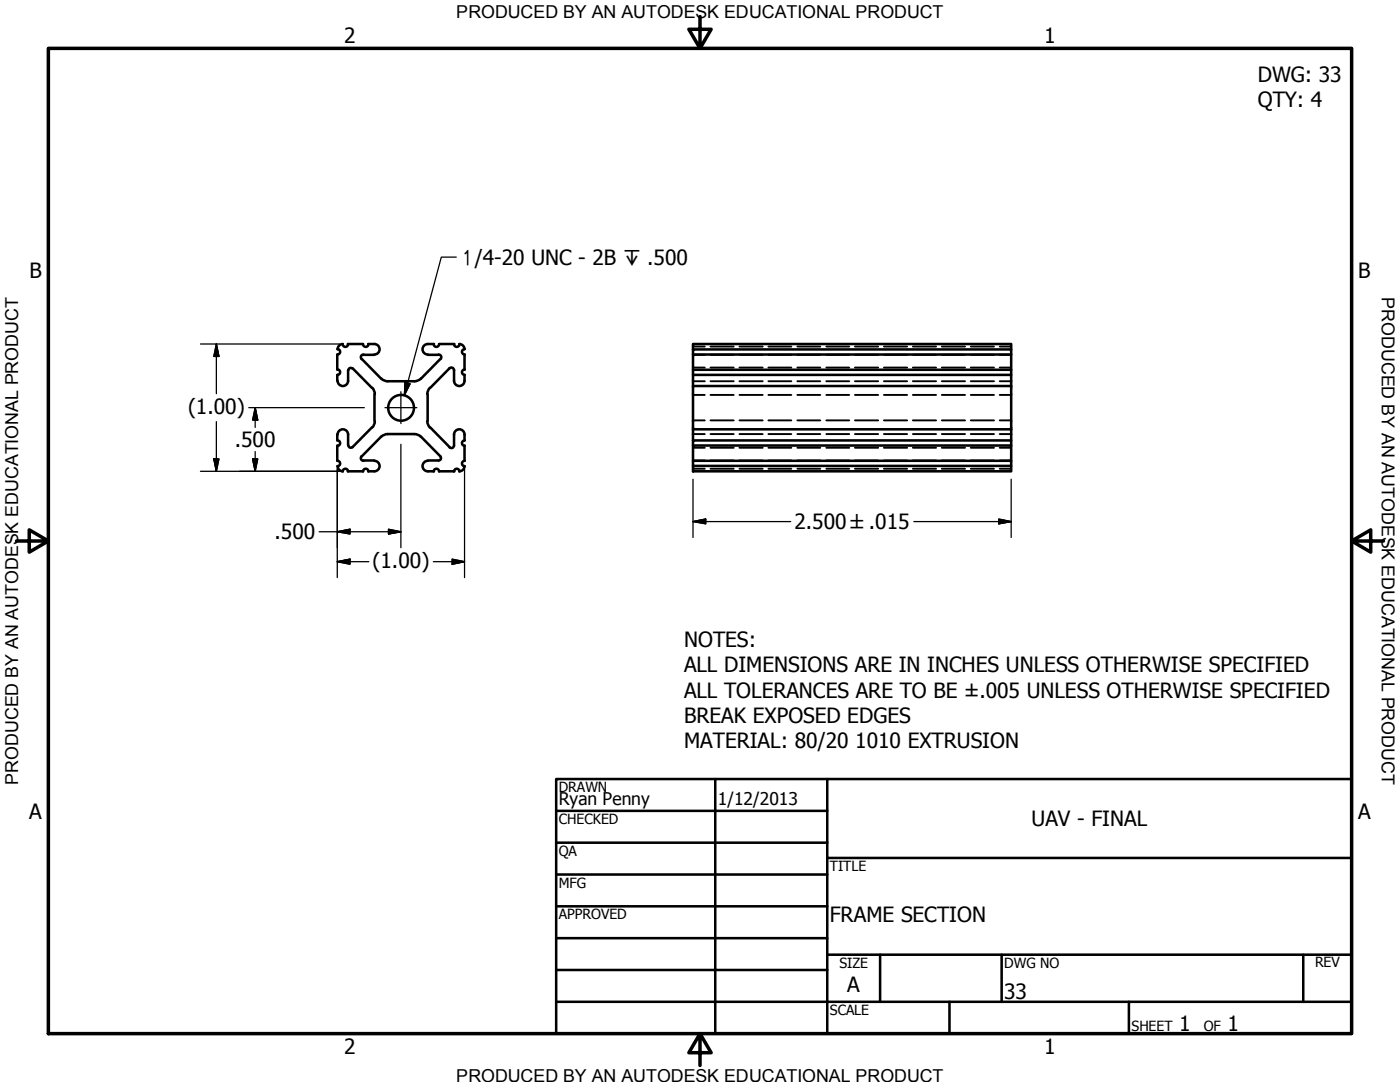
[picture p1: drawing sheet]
<svg xmlns="http://www.w3.org/2000/svg" width="279mm" height="216mm" viewBox="0 0 279 216" stroke-linecap="round" stroke-linejoin="round" font-family="sans-serif">
<!-- layer: Visible (ANSI) -->
<g fill="none" stroke="#000" stroke-width=".51">
<path d="M67.3 70.7v3.1M67.3 74.8v1.2M67.3 69.7a.54 .54 0 0 1 .6 .5 .54 .54 0 0 1-.6 .5M67.3 73.7a.54 .54 0 0 1 .6 .6 .54 .54 0 0 1-.6 .5M69.4 68.6l3.1 .1a.54 .54 0 0 0 .5 .5 .54 .54 0 0 0 .5-.5M69.5 73.9v2.1a1.05 1.05 0 0 1-1.1 1 1.05 1.05 0 0 1-1-1M69.5 68.7a.54 .54 0 0 1-.6 .5 .54 .54 0 0 1-.5-.5 .98 .98 0 0 0-1 1M70.3 73.5l-.5-.1-.3 .5M70.4 73.5l3.8 3.9M72.2 71.6l3.9 4M72.5 70.8h2.2M72.5 70.7a.54 .54 0 0 0-.4 .4 .54 .54 0 0 0 .1 .6"/>
<path d="M73.5 68.6h1.2a1.05 1.05 0 0 1 1.1 1.1 1.05 1.05 0 0 1-1.1 1M74.3 77.4l.4 .6 .1 .6M74.7 78.7v5.3M76.1 75.5l.6 .4 .7 .2M84 75.5l-.6 .4-.7 .2h-5.4M85.3 78.7v5.3M85.4 68.6a1.05 1.05 0 0 0-1.1 1.1 1.05 1.05 0 0 0 1.1 1M85.4 68.6h1.2M85.4 70.8h2.1M85.8 77.4l-.4 .6-.1 .6M87.5 70.7a.54 .54 0 0 1 .5 .4 .54 .54 0 0 1-.1 .6M87.9 71.6l-3.9 4"/>
<path d="M90.6 73.9a.54 .54 0 0 0-.3-.5 .54 .54 0 0 0-.6 .1l-3.8 3.9M90.6 73.9v2.1a1.05 1.05 0 0 0 1.1 1 1.05 1.05 0 0 0 1-1v-1.2M90.6 68.7a.54 .54 0 0 0 .6 .5 .54 .54 0 0 0 .5-.5M90.7 68.6l-3.1 .1a.54 .54 0 0 1-.5 .5 .54 .54 0 0 1-.5-.5M91.7 68.6a1.05 1.05 0 0 1 1 1.1M92.7 70.7v3.1M92.7 73.7a.54 .54 0 0 0-.5 .6 .54 .54 0 0 0 .5 .5M92.7 69.7a.54 .54 0 0 0-.5 .5 .54 .54 0 0 0 .5 .5M138.3 74.8v-1h63.5v1M138.3 73.8v-3.1h63.5v3.1M138.3 70.7v-1h63.5v1M138.3 69.7v-1.1h63.5v1.1"/>
<path d="M138.3 77h63.5M67.3 86.7v1.2M67.3 88.9v3M67.3 87.9a.54 .54 0 0 1 .6 .5 .54 .54 0 0 1-.6 .6M67.3 91.9a.54 .54 0 0 1 .6 .6 .54 .54 0 0 1-.6 .5M67.4 86.7a1.05 1.05 0 0 1 1-1 1.05 1.05 0 0 1 1.1 1M67.4 93a1.05 1.05 0 0 0 1 1M68.4 94.1a.54 .54 0 0 1 .5-.6 .54 .54 0 0 1 .6 .6M69.4 94h3.1M69.5 86.7v2.1M72.2 91a.54 .54 0 0 0-.1 .6 .54 .54 0 0 0 .4 .3M72.5 94.1a.54 .54 0 0 1 .5-.6 .54 .54 0 0 1 .5 .6"/>
<path d="M72.5 91.9h2.2M74.2 85.3l-3.9 3.9-.5 .1-.3-.4M74.7 91.9a1.05 1.05 0 0 1 1.1 1.1 1.05 1.05 0 0 1-1.1 1h-1.2M74.8 84l-.1 .7-.4 .6M76.1 87.1l-3.9 4M77.3 86.6h5.4l.7 .2 .6 .3M77.4 86.6l-.7 .2-.6 .3M84 87.1l4 4.1v.4l-.3 .2-2.3 .1M85.3 84l.1 .7 .4 .6M85.4 91.9a1.05 1.05 0 0 0-1.1 1.1 1.05 1.05 0 0 0 1.1 1M85.4 94h1.2M85.9 85.3l3.8 3.9"/>
<path d="M86.6 94.1a.54 .54 0 0 1 .5-.6 .54 .54 0 0 1 .5 .6M87.6 94h3.1M90.6 94.1a.54 .54 0 0 1 .6-.6 .54 .54 0 0 1 .5 .6M90.6 86.7a1.05 1.05 0 0 1 1.1-1 1.05 1.05 0 0 1 1 1M90.6 86.7v2.2a.54 .54 0 0 1-.3 .5 .54 .54 0 0 1-.6-.2M92.7 93a1.05 1.05 0 0 1-1 1M92.7 86.7v1.2M92.7 88.9v3M92.7 91.9a.54 .54 0 0 0-.5 .6 .54 .54 0 0 0 .5 .5M92.7 87.9a.54 .54 0 0 0-.5 .5 .54 .54 0 0 0 .5 .6M138.3 93h63.5v1h-63.5zM138.3 93v-1.1h63.5v1.1"/>
<path d="M138.3 91.9v-3h63.5v3M138.3 88.9v-1h63.5v1M138.3 87.9v-13.1h63.5v13.1M138.3 85.7h63.5"/>
<circle cx="80" cy="81.4" r="2.57"/>
</g>
<!-- layer: Hidden (ANSI) -->
<g fill="none" stroke="#000" stroke-width=".38">
<path d="M138.3 70.8h2.4M138.3 76.1h2.4M138.3 78.8h2.4M138.3 73.3h2.4M138.3 69.2h2.4M141.8 70.8h4.6M141.8 76.1h4.6M141.8 78.8h4.6M141.8 73.3h4.6M141.8 69.2h4.6M147.6 70.8h4.6M147.6 76.1h4.6"/>
<path d="M147.6 78.8h4.6M147.6 73.3h4.6M147.6 69.2h4.6M153.4 70.8h4.5M153.4 76.1h4.5M153.4 78.8h4.5M153.4 73.3h4.5M153.4 69.2h4.5M159.1 70.8h4.6M159.1 76.1h4.6M159.1 78.8h4.6M159.1 73.3h4.6"/>
<path d="M159.1 69.2h4.6M164.9 70.8h4.6M164.9 76.1h4.6M164.9 78.8h4.6M164.9 73.3h4.6M164.9 69.2h4.6M170.6 70.8h4.7M170.6 76.1h4.7M170.6 78.8h4.7M170.6 73.3h4.7M170.6 69.2h4.7M176.4 70.8h4.6"/>
<path d="M176.4 76.1h4.6M176.4 78.8h4.6M176.4 73.3h4.6M176.4 69.2h4.6M182.2 70.8h4.6M182.2 76.1h4.6M182.2 78.8h4.6M182.2 73.3h4.6M182.2 69.2h4.6M188 70.8h4.6M188 76.1h4.6M188 78.8h4.6"/>
<path d="M188 73.3h4.6M188 69.2h4.6M193.7 70.8h4.7M193.7 76.1h4.7M193.7 78.8h4.7M193.7 73.3h4.7M193.7 69.2h4.7M199.5 70.8h2.3M199.5 76.1h2.3M199.5 78.8h2.3M199.5 73.3h2.3M199.5 69.2h2.3"/>
<path d="M138.3 86.6h2.4M138.3 91.9h2.4M138.3 83.9h2.4M138.3 93.5h2.4M138.3 89.3h2.4M141.8 86.6h4.6M141.8 91.9h4.6M141.8 83.9h4.6M141.8 93.5h4.6M141.8 89.3h4.6M147.6 86.6h4.6M147.6 91.9h4.6"/>
<path d="M147.6 83.9h4.6M147.6 93.5h4.6M147.6 89.3h4.6M153.4 86.6h4.5M153.4 91.9h4.5M153.4 83.9h4.5M153.4 93.5h4.5M153.4 89.3h4.5M159.1 86.6h4.6M159.1 91.9h4.6M159.1 83.9h4.6M159.1 93.5h4.6"/>
<path d="M159.1 89.3h4.6M164.9 86.6h4.6M164.9 91.9h4.6M164.9 83.9h4.6M164.9 93.5h4.6M164.9 89.3h4.6M170.6 86.6h4.7M170.6 91.9h4.7M170.6 83.9h4.7M170.6 93.5h4.7M170.6 89.3h4.7M176.4 86.6h4.6"/>
<path d="M176.4 91.9h4.6M176.4 83.9h4.6M176.4 93.5h4.6M176.4 89.3h4.6M182.2 86.6h4.6M182.2 91.9h4.6M182.2 83.9h4.6M182.2 93.5h4.6M182.2 89.3h4.6M188 86.6h4.6M188 91.9h4.6M188 83.9h4.6"/>
<path d="M188 93.5h4.6M188 89.3h4.6M193.7 86.6h4.7M193.7 91.9h4.7M193.7 83.9h4.7M193.7 93.5h4.7M193.7 89.3h4.7M199.5 86.6h2.3M199.5 91.9h2.3M199.5 83.9h2.3M199.5 93.5h2.3M199.5 89.3h2.3"/>
</g>
<!-- layer: Border (ANSI) -->
<path d="M9.7 9.7h260v196.5h-260zM139.7 3.3v6.4l-2.2-3.9h4.4l-2.2 3.9M3.3 107.9h6.4l-3.9-2.2v4.5l3.9-2.3M269.7 107.9l3.9 2.3v-4.5l-3.9 2.2h6.4M139.7 206.2l2.2 3.9h-4.4l2.2-3.9v6.4" fill="none" stroke="#000" stroke-width=".7"/>
<!-- layer: Title (ANSI) -->
<g fill="none" stroke="#000" stroke-width=".51">
<path d="M111 155.4h158.7v50.8h-158.7zM142.7 155.4v50.8M165.1 155.4v50.8M111 161.8h54.1M111 168.1h54.1M111 174.5h54.1M165.1 171.2h104.6M111 180.8h54.1M111 187.2h54.1M111 193.5h54.1M111 199.9h158.7M165.1 190.5h104.6"/>
<path d="M175.6 190.5v9.4M189.5 199.9v6.3M199.9 190.5v9.4M225.3 199.9v6.3M260.1 190.5v9.4"/>
</g>
<!-- layer: Symbol (ANSI) -->
<path d="M91.1 51.3h-3l-7.4 27.6M80.8 76.3l1.1 .3-1.2 2.3z" fill="none" stroke="#000" stroke-width=".25"/>
<path d="M80.8 76.3l-.1 2.6zM80.8 76.3l1.1 .3-1.2 2.3z" fill="#000" stroke="#000" stroke-width=".25"/>
<!-- layer: Dimension (ANSI) -->
<g fill="none" stroke="#000" stroke-width=".25">
<path d="M40 68.6h27.8M43.2 68.6l.5 2.5h-1zM43.2 68.6v9.9M40 94h27.8M42.7 91.6h1l-.5 2.4zM43.2 84.1v9.9M49.7 81.3h23M50.4 91.6h1l-.5 2.4zM50.9 81.3l.5 2.5h-1zM50.9 81.3v4M50.9 90.1v3.9M67.3 93.5v21.8"/>
<path d="M80 88.6v20.7M92.7 93.5v21.8M138.3 95.6v11.7M201.8 95.6v11.7M63.7 106.1h16.3M67.3 106.1l2.5-.5v1zM67.3 112.1l2.5-.5v1zM67.3 112.1h6.3M77.5 105.6l2.5 .5-2.5 .5zM86.5 112.1h6.2M90.2 111.6l2.5 .5-2.5 .5zM138.3 104.1l2.5-.5v.9z"/>
<path d="M138.3 104.1h19.5M182.4 104.1h19.4M199.3 103.6l2.5 .5-2.5 .4z"/>
</g>
<g fill="#000" stroke="#000" stroke-width=".25">
<path d="M43.2 68.6l.5 2.5zM43.2 68.6l.5 2.5h-1zM42.7 91.6l.5 2.4zM42.7 91.6h1l-.5 2.4zM50.4 91.6l.5 2.4zM50.4 91.6h1l-.5 2.4zM50.9 81.3l.5 2.5zM50.9 81.3l.5 2.5h-1zM67.3 106.1l2.5-.5zM67.3 106.1l2.5-.5v1zM67.3 112.1l2.5-.5zM67.3 112.1l2.5-.5v1z"/>
<path d="M77.5 106.6l2.5-.5zM77.5 105.6l2.5 .5-2.5 .5zM90.2 112.6l2.5-.5zM90.2 111.6l2.5 .5-2.5 .5zM138.3 104.1l2.5-.5zM138.3 104.1l2.5-.5v.9zM199.3 104.5l2.5-.4zM199.3 103.6l2.5 .5-2.5 .4z"/>
</g>
<!-- layer: Center Mark (ANSI) -->
<path d="M80 78.2v6.3M76.8 81.3h6.4" fill="none" stroke="#000" stroke-width=".25"/>
<g font-size="4.2">
<text x="68.7" y="8.6">2</text>
<text x="208.4" y="8.6">1</text>
<text x="251" y="16.3">DWG: 33</text>
<text x="251" y="21.3">QTY: 4</text>
<text x="5.9" y="55.5">B</text>
<text x="271.1" y="55.5">B</text>
<text x="37.5" y="82.5">(1.00)</text>
<text x="46.9" y="89.2">.500</text>
<text x="54.8" y="107.6">.500</text>
<text x="158.6" y="105.6">2.500 ±.015</text>
<text x="74.4" y="113.3">(1.00)</text>
<text x="136.5" y="129.2">NOTES:</text>
<text x="136.5" y="134.2">ALL DIMENSIONS ARE IN INCHES UNLESS OTHERWISE SPECIFIED</text>
<text x="136.5" y="139.2">ALL TOLERANCES ARE TO BE ±.005 UNLESS OTHERWISE SPECIFIED</text>
<text x="136.5" y="144.2">BREAK EXPOSED EDGES</text>
<text x="136.5" y="149.2">MATERIAL: 80/20</text>
<text x="170.7" y="149.2">1010 EXTRUSION</text>
<text x="5.8" y="163.4">A</text>
<text x="205.9" y="164.8">UAV - FINAL</text>
<text x="271" y="163.4">A</text>
<text x="165.6" y="183.9">FRAME SECTION</text>
<text x="169.1" y="198">A</text>
<text x="200.4" y="199.3">33</text>
<text x="235.3" y="205.7">1</text>
<text x="245" y="205.7">1</text>
<text x="68.7" y="210.3">2</text>
<text x="208.4" y="210.3">1</text>
</g>
<text font-size="4" x="91.9" y="52.8">1/4-20 UNC - 2B ↧ .500</text>
<g font-size="3.6">
<text x="91.1" y="3.6">PRODUCED BY AN AUTODESK EDUCATIONAL PRODUCT</text>
<text x="275.8" y="59.3" transform="rotate(90 275.8 59.3)">PRODUCED BY AN AUTODESK EDUCATIONAL PRODUCT</text>
<text x="3.6" y="156.6" transform="rotate(-90 3.6 156.6)">PRODUCED BY AN AUTODESK EDUCATIONAL PRODUCT</text>
<text x="91.1" y="215.9">PRODUCED BY AN AUTODESK EDUCATIONAL PRODUCT</text>
</g>
<g font-size="3.5">
<text x="111.5" y="160.6">Ryan Penny</text>
<text x="143.3" y="160.7">1/12/2013</text>
</g>
<g font-size="2.8">
<text x="111.5" y="158">DRAWN</text>
<text x="111.5" y="164.4">CHECKED</text>
<text x="111.5" y="170.8">QA</text>
<text x="165.6" y="173.7">TITLE</text>
<text x="111.5" y="177.1">MFG</text>
<text x="111.5" y="183.5">APPROVED</text>
<text x="167.5" y="193.1">SIZE</text>
<text x="200.4" y="193.1">DWG NO</text>
<text x="262.4" y="193">REV</text>
<text x="165.6" y="202.5">SCALE</text>
<text x="225.8" y="205.7">SHEET</text>
<text x="240.2" y="205.7">OF</text>
</g>
</svg>
